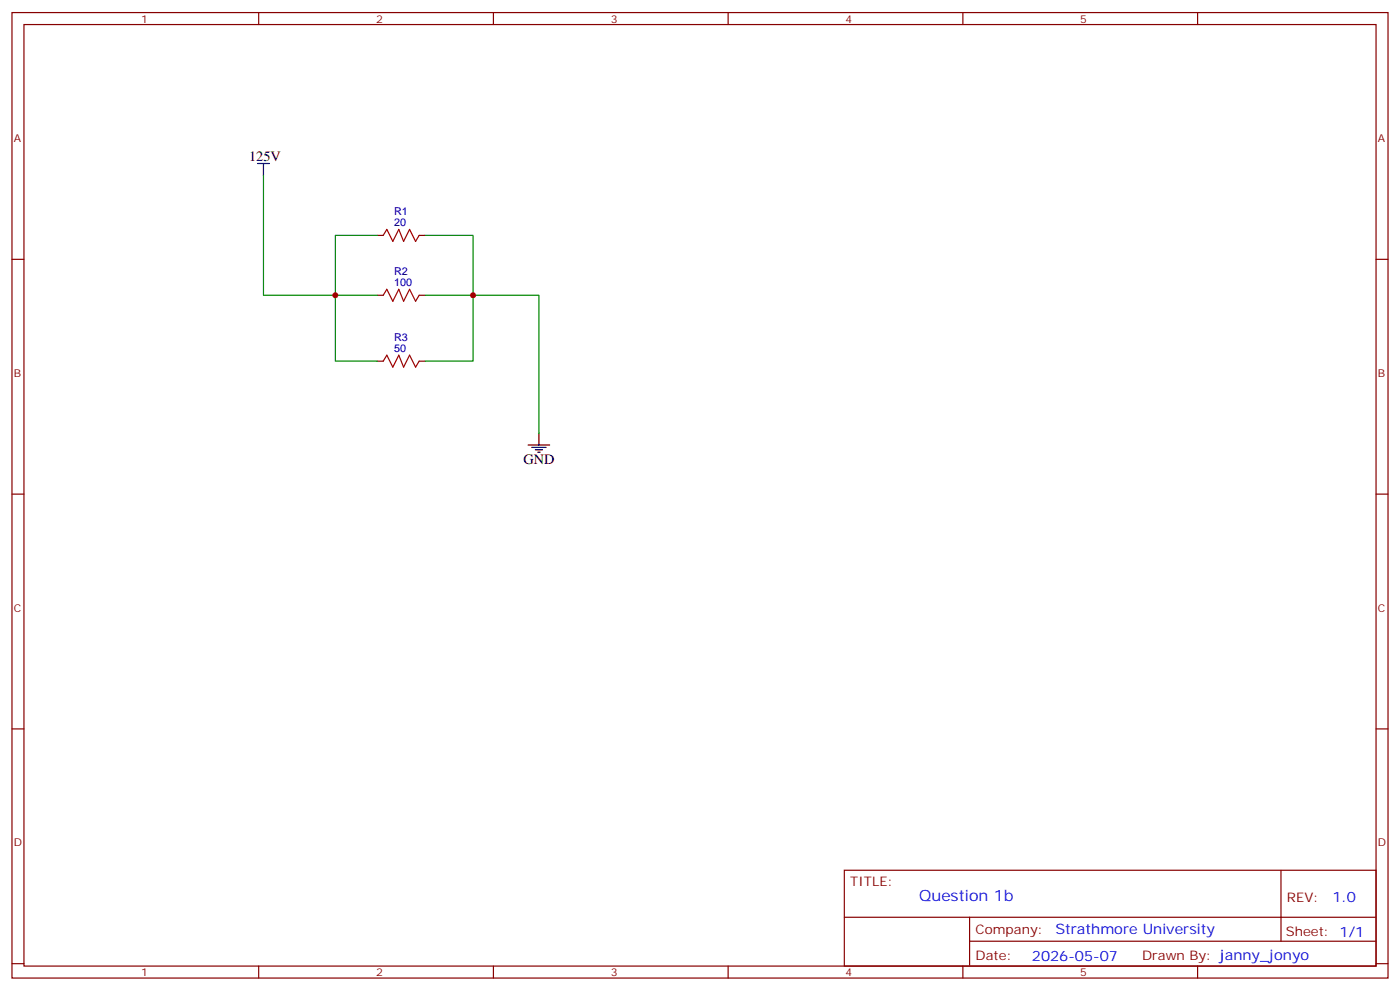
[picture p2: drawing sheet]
<svg xmlns="http://www.w3.org/2000/svg" width="412mm" height="292mm" viewBox="0 0 412 292" stroke-linecap="round" stroke-linejoin="round" font-family="sans-serif">
<g fill="none" stroke="#870000" stroke-width=".35">
<path d="M3.5 3.7h405.4v284.3h-405.4zM7.1 7.2h398.2v277.3h-398.2zM76.2 3.7v3.5M145.3 3.7v3.5M214.5 3.7v3.5M283.6 3.7v3.5M352.8 3.7v3.5M3.5 76.4h3.6M111.1 69.3h1.8M123.5 69.3h1.7M405.3 76.4h3.6M111.1 87h1.8"/>
<path d="M123.5 87h1.7M111.1 106.4h1.8M123.5 106.4h1.7M3.5 145.5h3.6M405.3 145.5h3.6M3.5 214.7h3.6M405.3 214.7h3.6M248.7 256.3h156.6v28.2h-156.6zM377.3 256.3v20.9M248.7 270.1h156.5M285.6 277.2h119.6M285.6 270.1v14.2"/>
<path d="M3.5 283.8h3.6M76.2 284.5v3.5M145.3 284.5v3.5M214.5 284.5v3.5M283.6 284.5v3.5M352.8 284.5v3.5M405.3 283.8h3.6"/>
</g>
<path d="M75.8 48.2h3.6M77.6 48.2v3.5M155.6 131.1h6.3M156.6 131.8h4.3M157.7 132.5h2.1M158.4 133.2h.7M158.7 127.5v3.6" fill="none" stroke="#000" stroke-width=".35"/>
<path d="M112.9 69.3l1-1.7 1.8 3.5 1.8-3.5 1.4 3.5 1.7-3.5 1.8 3.5 1.1-1.8M112.9 87l1-1.8 1.8 3.5 1.8-3.5 1.4 3.5 1.7-3.5 1.8 3.5 1.1-1.7M112.9 106.4l1-1.8 1.8 3.5 1.8-3.5 1.4 3.5 1.7-3.5 1.8 3.5 1.1-1.7" fill="none" stroke="#a10000" stroke-width=".35"/>
<path d="M77.6 51.7v35.3h21.2v-17.7h12.3M125.2 69.3h14.1v17.7h-14.1M111.1 87h-12.3v19.4h12.3M125.2 106.4h14.1v-19.4h19.4v40.5" fill="none" stroke="#008700" stroke-width=".35"/>
<g fill="#c00">
<circle cx="139.3" cy="87" r=".88"/>
<circle cx="98.8" cy="87" r=".88"/>
</g>
<text font-size="4.6" fill="#00f" x="270.8" y="265.3">Question 1b</text>
<g font-size="4.2">
<text x="73.4" y="47.4">125V</text>
<text x="154.2" y="136.7">GND</text>
</g>
<g font-size="4.2" fill="#00f">
<text x="392.5" y="265.6">1.0</text>
<text x="310.9" y="275.1">Strathmore University</text>
<text x="304" y="282.9">2026-05-07</text>
</g>
<g font-size="3.9" fill="#800">
<text x="250.5" y="260.9">TITLE:</text>
<text x="379.1" y="265.6">REV:</text>
<text x="287.4" y="275.1">Company:</text>
<text x="378.7" y="275.7">Sheet: 1/1</text>
<text x="287.4" y="282.8">Date:</text>
<text x="336.4" y="282.8">Drawn By: janny_jonyo</text>
</g>
<g font-size="3.2" fill="#800">
<text x="41.6" y="6.7">1</text>
<text x="110.8" y="6.7">2</text>
<text x="179.9" y="6.7">3</text>
<text x="249.1" y="6.7">4</text>
<text x="318.2" y="6.7">5</text>
<text x="4.1" y="41.8">A</text>
<text x="405.9" y="41.8">A</text>
<text x="4.1" y="110.9">B</text>
<text x="405.9" y="110.9">B</text>
<text x="4.1" y="180.1">C</text>
<text x="405.9" y="180.1">C</text>
<text x="4.1" y="249.2">D</text>
<text x="405.9" y="249.2">D</text>
<text x="41.6" y="287.5">1</text>
<text x="110.8" y="287.5">2</text>
<text x="179.9" y="287.5">3</text>
<text x="249.1" y="287.5">4</text>
<text x="318.2" y="287.5">5</text>
</g>
<g font-size="3.2" fill="#000080">
<text x="116.1" y="63.4">R1</text>
<text x="116.1" y="66.5">20</text>
<text x="116.1" y="81">R2</text>
<text x="116.1" y="84.1">100</text>
<text x="116.1" y="100.4">R3</text>
<text x="116.1" y="103.5">50</text>
</g>
</svg>
